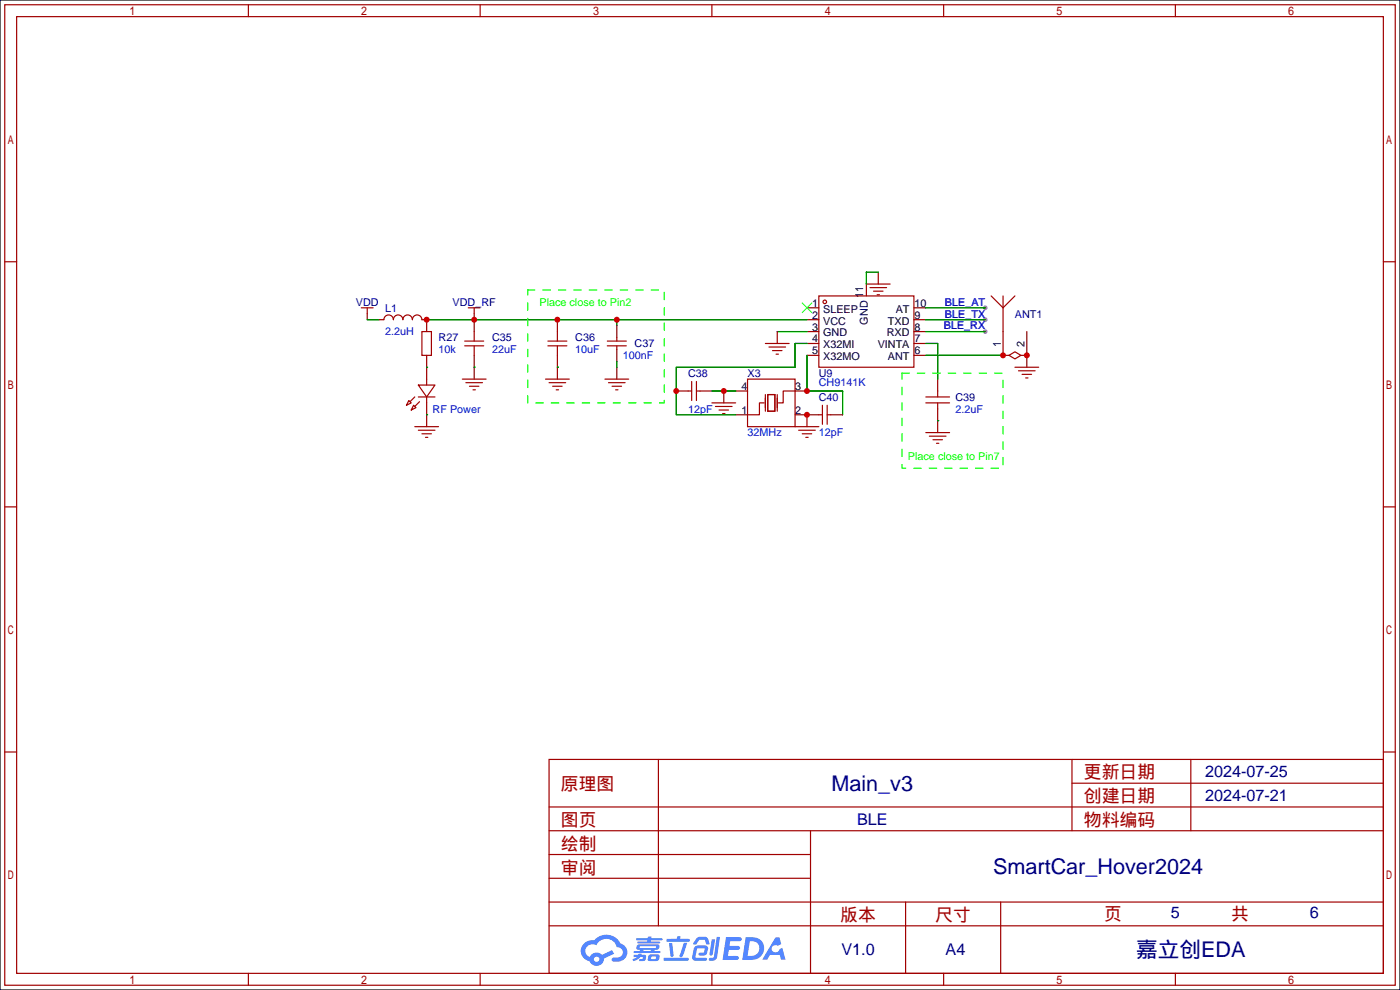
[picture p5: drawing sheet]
<svg xmlns="http://www.w3.org/2000/svg" width="299mm" height="212mm" viewBox="0 0 299 212" stroke-linecap="round" stroke-linejoin="round" font-family="sans-serif">
<path d="M0 0h299.2v211.6h-299.2z" fill="#fff" stroke="#000" stroke-width=".25"/>
<g fill="#999">
<circle cx="210.6" cy="65.8" r=".51"/>
<circle cx="210.6" cy="68.3" r=".51"/>
<circle cx="210.6" cy="70.9" r=".51"/>
</g>
<g fill="none" stroke="#a10000" stroke-width=".25">
<path d="M1 1h297.2v209.6h-297.2zM3.6 3.6h292.1v204.4h-292.1zM53.1 1v2.6M102.6 1v2.6M152.1 1v2.6M201.7 1v2.6M251.2 1v2.6M1 55.9h2.6M295.7 55.9h2.5M1 108.3h2.6M295.7 108.3h2.5M1 160.7h2.6"/>
<path d="M117.3 162.3h178.4v45.7h-178.4zM117.3 177.5h178.4M117.3 172.5h178.4M140.7 162.3v35.6M173.2 177.5v30.5M229.1 162.3v15.2M229.1 167.4h66.6M254.5 162.3v15.2M295.7 160.7h2.5M117.3 182.6h55.9M117.3 197.9h178.4M117.3 192.8h178.4"/>
<path d="M117.3 187.7h55.9M193.5 192.8v15.2M213.9 192.8v15.2M53.1 208v2.6M102.6 208v2.6M152.1 208v2.6M201.7 208v2.6M251.2 208v2.6"/>
</g>
<g fill="#5487ff">
<path d="M155.2 200.3h2.6a.48 .48 0 0 1 .7 .4 .48 .48 0 0 1-.6 .4h-1.8l-.2 1.1h1.9a.43 .43 0 0 1 .4 .4 .43 .43 0 0 1-.5 .4h-1.9l-.2 1.3h1.7a.45 .45 0 0 1 .5 .2 .45 .45 0 0 1-.1 .6h-3.3z"/>
<path d="M165.7 200.3h.9l.4 1.5-.8 .3a.84 .84 0 0 0-1.2 .3 .84 .84 0 0 0 .4 1.1 .84 .84 0 0 0 1.1-.4l.1-.2 .6-.3 .7 2.5h-1l-.2-1h-2.1l-.6 1h-1.1z"/>
<path d="M152.1 200.8h.7l-.5 3.1a.36 .36 0 0 1-.3 .3 .36 .36 0 0 1-.4-.3z"/>
<path d="M153.2 200.2h.7l-.6 4.3a1.13 1.13 0 0 1-1.8 .6l.2-.4h.7l.2-.2z"/>
<path d="M148.9 200.6l.6-.4h1a.77 .77 0 0 1 .9 .5l.3 1-.2 .2h-.5l-.3-.9-.2-.2-1 .1-.7 1-.6-.1-.1-.2z"/>
<path d="M148.4 202.4l.6-.3h1.7a.81 .81 0 0 1 .7 .5 .81 .81 0 0 1-.2 .8 .81 .81 0 0 1-.9 .8h-.7a.32 .32 0 0 1-.3-.3 .32 .32 0 0 1 .4-.3h.7l.2-.9-1.6 .1-.4 1.8 2.2 .1a.32 .32 0 0 1 .3 .4 .32 .32 0 0 1-.4 .2h-2.2l-.5-.3-.1-.5z"/>
<path d="M141.9 204.7h5a.33 .33 0 0 1 .3 .3 .33 .33 0 0 1-.3 .3h-4.9l-.2-.1z"/>
<path d="M146.1 201.5h.8l-.7 2a.98 .98 0 0 1-.7 1.1l-.3-.3z"/>
<path d="M143 201.6h.7l.3 2.5a.34 .34 0 0 1-.3 .4 .34 .34 0 0 1-.4-.3z"/>
<path d="M142.5 200.7h2.1l.3-.6h.6l-.1 .6h1.7a.32 .32 0 0 1 .4 .3 .32 .32 0 0 1-.4 .3h-4.5l-.2-.2z"/>
<path d="M135.5 204.1h.9l.1-.3h.6v.3h.8a.82 .82 0 0 1-.5 1.3h-.8v-.4l.7-.1 .1-.3a.68 .68 0 0 0-1 .4l-1.1 .4-.1-.4 .9-.5h-.7z"/>
<path d="M136 200.5h2.4l.1-.3h.7v.3h2.2l.2 .3-.2 .2h-2.3v.2h1.8l.2 .3-.2 .1h-4.5l-.1-.4h2l.1-.2h-2.3l-.1-.2z"/>
<path d="M159.4 200.3l-.8 4.9h1.7a2.5 2.5 0 0 0 3-2.5 2.5 2.5 0 0 0-3.1-2.4zM160.3 201.1a1.61 1.61 0 0 1 2 1.5 1.61 1.61 0 0 1-1.8 1.7h-.7z"/>
<path d="M136.2 202a.55 .55 0 0 0-.2 .8 .55 .55 0 0 0 .7 .2l.1 .3h-1.3v.3l5.4 .1 .3-.2-.2-.2h-1.2l.2-.3a.7 .7 0 0 0 .8-.3 .7 .7 0 0 0 0-.8l-4.2-.1zM136.8 202.3l3.3-.1 .1 .1-.2 .3h-3.2zM137.5 203h1.7l-.2 .3h-1.4z"/>
<path d="M138.6 204.2a1.05 1.05 0 0 0 0 1.2 2.91 2.91 0 0 0 2.2-.2 .98 .98 0 0 0 0-1.2h-1.6zM139.2 204.5l.9-.1 .1 .4-.2 .2-.8-.1z"/>
<path d="M124.9 201.6a2.23 2.23 0 0 0-.7 2.3 2.23 2.23 0 0 0 1.8 1.6 1.58 1.58 0 0 0 1.8 .9 1.58 1.58 0 0 0 1.3-1.5l2.2-1.1-.5-.7-2.1 1a1.65 1.65 0 0 0-2.7 .4 1.45 1.45 0 0 1-.8-1.9 1.45 1.45 0 0 1 2-.7l.3 .1a2.3 2.3 0 0 1 2.3-1.3 2.3 2.3 0 0 1 2 1.7 1.12 1.12 0 0 1 1.3 1 1.12 1.12 0 0 1-1.1 1.2h-.7a.45 .45 0 0 0-.6 .4 .45 .45 0 0 0 .5 .5 2.21 2.21 0 0 0 2.2-.5 2.21 2.21 0 0 0 .5-2.3 2.13 2.13 0 0 0-1.3-1.1 3.3 3.3 0 0 0-5.6-.7l-1.1 .1zM127 205a.57 .57 0 0 1 1.1 0 .57 .57 0 0 1-1.1 0z"/>
</g>
<g fill="none" stroke="#a10000" stroke-width=".25">
<path d="M77.2 65.8h2.6M78.5 65.8v1.3M82 68.3a1.02 1.02 0 0 1 1.1-1 1.02 1.02 0 0 1 1 1 1.02 1.02 0 0 1 1-1 1.02 1.02 0 0 1 1 1 1.02 1.02 0 0 1 1-1 1.02 1.02 0 0 1 1 1 1.02 1.02 0 0 1 1.1-1 1.02 1.02 0 0 1 1 1M90.2 70.9h2v5h-2zM99.3 72.9h4.1M99.3 73.9h4.1M100.1 65.8h2.5M101.3 65.8v1.3M101.3 70.9v2M101.3 73.9v2M117.1 72.9h4.1M117.1 73.9h4.1"/>
<path d="M119.1 70.9v2M119.1 73.9v2M129.8 72.9h4.1M129.8 73.9h4.1M131.8 72.1v.8M131.8 73.9v.8M163.6 73.4h5.1M164.3 74.2h3.6M165.1 74.9h2M165.9 75.7h.5M175 63.2h20.3v15.3h-20.3zM185.2 60.7h5"/>
<path d="M185.9 61.5h3.6M186.7 62.2h2M187.5 63h.5M211.8 63.2l2.6 2.6v5.1M214.4 63.2v2.6l2.5-2.6M215.6 75.9l1.3-.7 1.3 .7-1.3 .8zM216.9 78.5h5.1M217.7 79.2h3.5M87.4 85.6l.5 .5-1 .5zM88.4 86.6l.5 .5-1 .5zM88.6 91.2h5.1M88.6 84.8l-1 1.1"/>
<path d="M89.4 82.3h3.6l-1.8 2.5zM89.4 84.8h3.6M89.4 91.9h3.6M89.7 85.9l-1.1 1M90.2 92.7h2M90.9 93.5h.5M91.2 81v1.3M91.2 84.8v1.3M98.8 81h5.1M99.6 81.8h3.5M100.3 82.5h2.1M101.1 83.3h.5"/>
<path d="M116.6 81h5.1M117.3 81.8h3.6M118.1 82.5h2M118.9 83.3h.5M129.3 81h5.1M130 81.8h3.6M130.8 82.5h2M131.6 83.3h.5M147.1 83.6h.7M147.8 81.5v4.1M148.8 81.5v4.1M148.8 83.6h.8"/>
<path d="M152.1 86.1h5.1M152.9 86.9h3.6M153.7 87.6h2M154.4 88.4h.5M159.8 81h10.1v10.2h-10.1zM163.3 86.1h-1v2.5h-2.5M163.6 84.3v3.6M164.1 84.3h1.5v3.6h-1.5zM166.1 84.3v3.6M169.9 83.6h-2.5v2.5h-1M169.9 91.2h5.1M170.7 91.9h3.5"/>
<path d="M171.4 92.7h2.1M172.2 93.5h.5M175 88.6h.8M175.8 86.6v4.1M176.8 86.6v4.1M176.8 88.6h.7M197.9 84.8h5M197.9 86.1h5M197.9 92.5h5M198.6 93.2h3.6M199.4 94h2M200.2 94.7h.5"/>
<path d="M200.4 83.6v1.2M200.4 86.1v1.3M218.4 80h2.1M219.2 80.8h.5"/>
<circle cx="176.3" cy="64.5" r=".38"/>
</g>
<g fill="none" stroke="#870000" stroke-width=".25">
<path d="M187.7 58.2v2.5M78.5 67.1v1.2M81 68.3h1M90.2 68.3h1v2.6M91.2 75.9v5.1M101.3 67.1v3.8M101.3 75.9v5.1M119.1 68.3v2.6M119.1 75.9v5.1M131.8 69.6v2.5M131.8 74.7v2.5M131.8 78.5v2.5"/>
<path d="M166.1 70.9v2.5M172.5 65.8h2.5M172.5 68.3h2.5M172.5 70.9h2.5M172.5 73.4h2.5M172.5 75.9h2.5M185.2 60.7v2.5M195.3 65.8h2.6M195.3 68.3h2.6M195.3 70.9h2.6M195.3 73.4h2.6M195.3 75.9h2.6"/>
<path d="M214.4 70.9v5h1.2M218.2 75.9h1.3M219.5 70.9v7.6M91.2 86.1v5.1M144.5 83.6h2.6M149.6 83.6h2.5M154.7 83.6v2.5M157.2 83.6h2.6M157.2 88.6h2.6M169.9 83.6h2.6M169.9 88.6h5.1M172.5 88.6v2.6"/>
<path d="M177.5 88.6h2.6M200.4 81v2.6M200.4 87.4v5.1"/>
</g>
<path d="M171.4 64.8l2.1 2M173.5 64.8l-2.1 2" fill="none" stroke="#3c3" stroke-width=".25"/>
<g fill="none" stroke="#008700" stroke-width=".25">
<path d="M187.7 58.2h-2.5v2.5M78.5 68.3h2.5M91.2 78.5h.1M91.2 68.3h81.3M101.3 78.5h.1M119.1 78.5h.1M131.8 68.3v1.3M131.8 77.2v1.3M166.1 70.9h6.4M172.5 73.4h-2.6v5.1h-25.4v10.1h12.7M172.5 75.9v7.7h7.6v5M197.9 65.8h12.7"/>
<path d="M197.9 68.3h12.7M197.9 70.9h12.7M197.9 73.4h2.5v7.6M197.9 75.9h16.5M219.5 75.9h.1M91.2 88.6h.1M152.1 83.6h5.1M172.5 88.6h.1M200.4 89.9h.1"/>
</g>
<path d="M112.8 62h29.2v24.1h-29.2zM192.8 79.8h21.6v20.3h-21.6z" fill="none" stroke="#0f0" stroke-width=".25" stroke-dasharray="1.5 1.8"/>
<g fill="#c00">
<circle cx="214.4" cy="75.9" r=".63"/>
<circle cx="219.5" cy="75.9" r=".63"/>
<circle cx="172.5" cy="83.6" r=".63"/>
<circle cx="172.5" cy="88.6" r=".63"/>
<circle cx="154.7" cy="83.6" r=".63"/>
<circle cx="144.5" cy="83.6" r=".63"/>
<circle cx="101.3" cy="68.3" r=".63"/>
<circle cx="91.2" cy="68.3" r=".63"/>
<circle cx="119.1" cy="68.3" r=".63"/>
<circle cx="131.8" cy="68.3" r=".63"/>
</g>
<g font-size="4.6" fill="#000080">
<text x="177.7" y="169">Main_v3</text>
<text x="212.2" y="186.8">SmartCar_Hover2024</text>
<text x="242.8" y="204.6">嘉立创EDA</text>
</g>
<g font-size="3.8" fill="#a00000">
<text x="231.6" y="166.4">更新日期</text>
<text x="119.9" y="168.9">原理图</text>
<text x="231.6" y="171.5">创建日期</text>
<text x="119.9" y="176.5">图页</text>
<text x="231.6" y="176.5">物料编码</text>
<text x="119.9" y="181.6">绘制</text>
<text x="119.9" y="186.7">审阅</text>
<text x="179.6" y="196.9">版本</text>
<text x="199.9" y="196.9">尺寸</text>
<text x="236" y="196.6">页</text>
<text x="263.1" y="196.6">共</text>
</g>
<g font-size="3.5" fill="#000080">
<text x="257.6" y="166.1">2024-07-25</text>
<text x="257.6" y="171.1">2024-07-21</text>
<text x="183.2" y="176.2">BLE</text>
<text x="250.2" y="196.3">5</text>
<text x="280" y="196.3">6</text>
<text x="179.8" y="204.2">V1.0</text>
<text x="202.1" y="204.2">A4</text>
</g>
<g font-size="2.3" fill="#000080">
<text x="76" y="65.3">VDD</text>
<text x="96.7" y="65.3">VDD_RF</text>
<text x="82.3" y="66.6">L1</text>
<text x="216.9" y="67.9">ANT1</text>
<text x="93.7" y="72.9">R27</text>
<text x="105.2" y="72.9">C35</text>
<text x="122.9" y="72.9">C36</text>
<text x="135.6" y="74.2">C37</text>
<text x="147.1" y="80.6">C38</text>
<text x="159.8" y="80.6">X3</text>
<text x="175" y="80.6">U9</text>
<text x="175" y="85.6">C40</text>
<text x="204.2" y="85.6">C39</text>
</g>
<g font-size="2.3" fill="#0f0">
<text x="115.3" y="65.3">Place close to Pin2</text>
<text x="194.1" y="98.3">Place close to Pin7</text>
</g>
<g font-size="2.3">
<text x="173.6" y="65.6">1</text>
<text x="184.4" y="63.7" transform="rotate(-90 184.4 63.7)">11</text>
<text x="195.5" y="65.6">10</text>
<text x="173.6" y="68.1">2</text>
<text x="173.6" y="70.6">3</text>
<text x="175.9" y="66.8">SLEEP</text>
<text x="175.9" y="69.4">VCC</text>
<text x="175.9" y="71.9">GND</text>
<text x="185.5" y="69.4" transform="rotate(-90 185.5 69.4)">GND</text>
<text x="189.5" y="71.9">RXD</text>
<text x="189.8" y="69.4">TXD</text>
<text x="191.4" y="66.8">AT</text>
<text x="195.5" y="70.6">8</text>
<text x="195.5" y="68.1">9</text>
<text x="173.6" y="73.2">4</text>
<text x="173.6" y="75.7">5</text>
<text x="175.9" y="74.4">X32MI</text>
<text x="175.9" y="77">X32MO</text>
<text x="187.6" y="74.4">VINTA</text>
<text x="189.8" y="77">ANT</text>
<text x="195.5" y="75.7">6</text>
<text x="195.5" y="73.2">7</text>
<text x="213.9" y="74.2" transform="rotate(-90 213.9 74.2)">1</text>
<text x="219" y="74.2" transform="rotate(-90 219 74.2)">2</text>
<text x="158.5" y="83.3">4</text>
<text x="169.9" y="83.3">3</text>
<text x="158.5" y="88.4">1</text>
<text x="169.9" y="88.4">2</text>
</g>
<g font-size="2.3" fill="#00f">
<text x="202" y="65.3">BLE_AT</text>
<text x="82.3" y="71.7">2.2uH</text>
<text x="201.7" y="70.4">BLE_RX</text>
<text x="202" y="67.9">BLE_TX</text>
<text x="93.7" y="75.5">10k</text>
<text x="105.2" y="75.5">22uF</text>
<text x="122.9" y="75.5">10uF</text>
<text x="133.1" y="76.8">100nF</text>
<text x="175" y="82.6">CH9141K</text>
<text x="92.5" y="88.2">RF Power</text>
<text x="147.1" y="88.2">12pF</text>
<text x="204.2" y="88.2">2.2uF</text>
<text x="159.8" y="93.3">32MHz</text>
<text x="175" y="93.3">12pF</text>
</g>
</svg>
